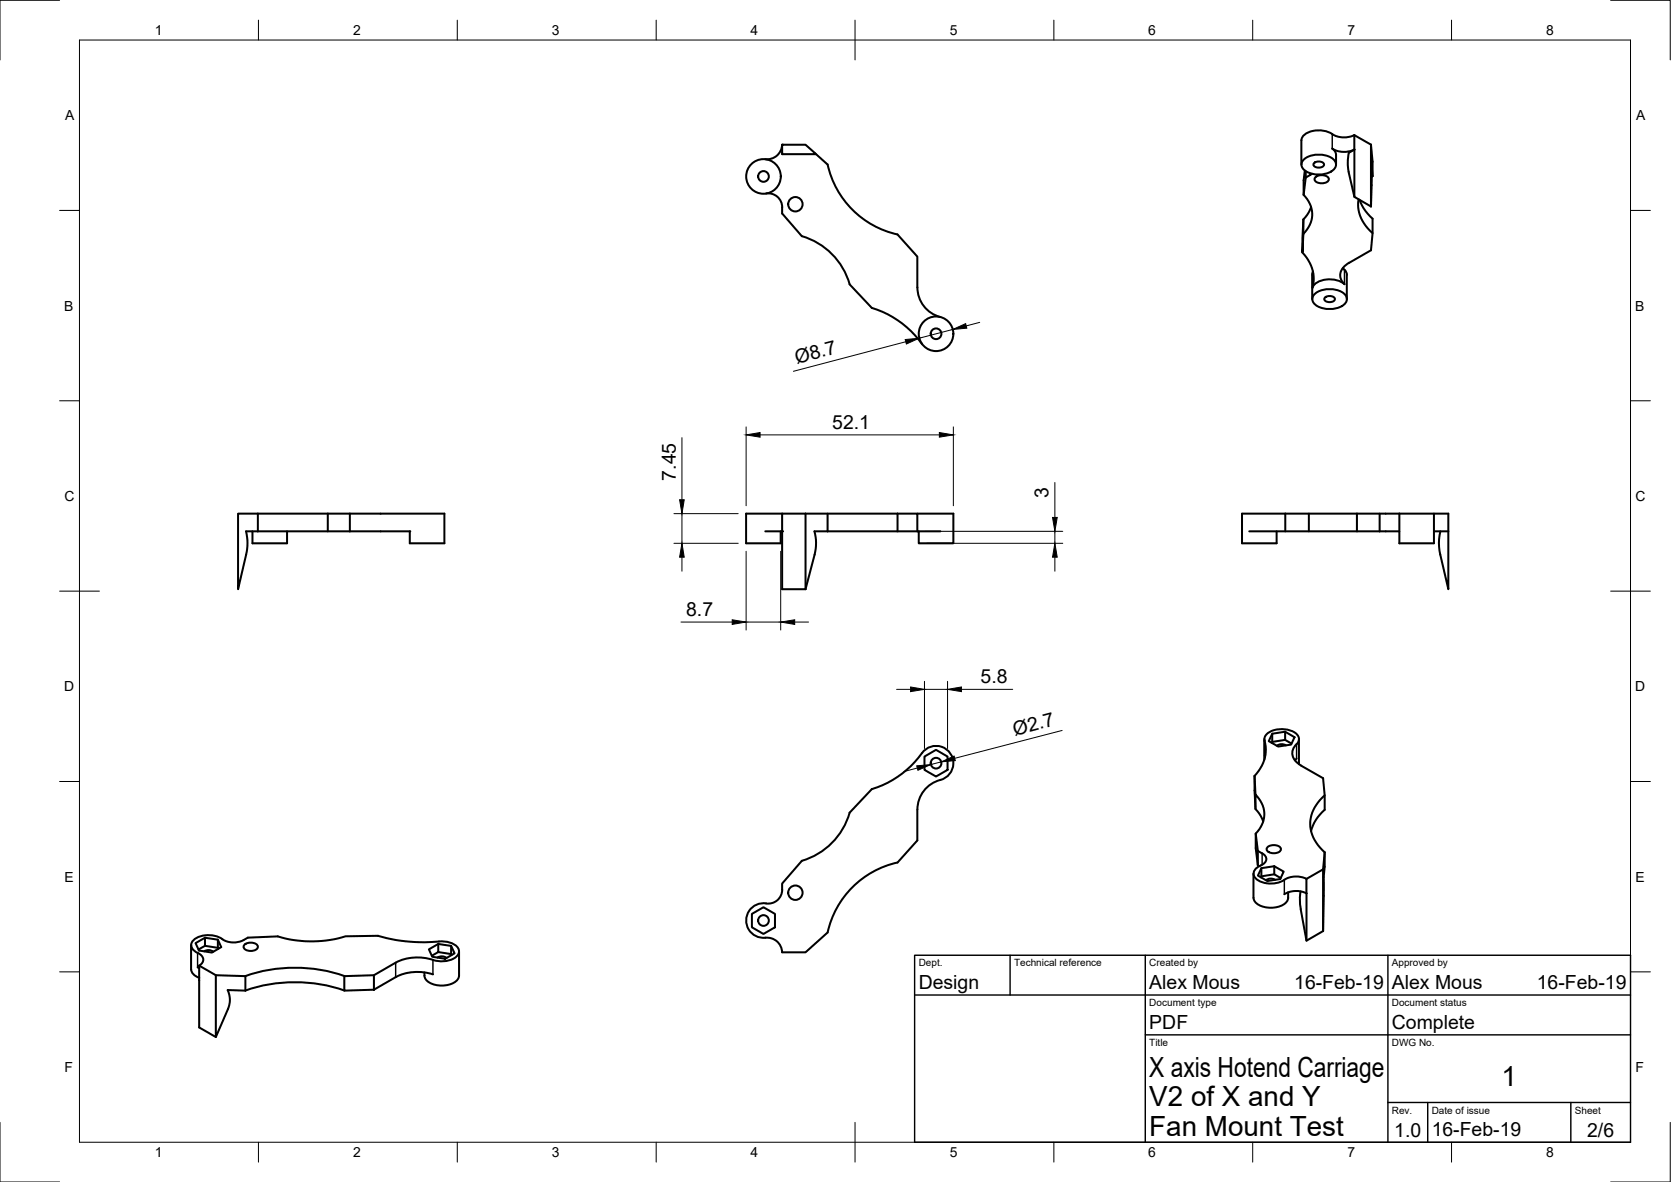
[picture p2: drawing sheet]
<svg xmlns="http://www.w3.org/2000/svg" width="420mm" height="297mm" viewBox="0 0 420 297" stroke-linecap="round" stroke-linejoin="round" font-family="sans-serif">
<!-- layer: Visible -->
<g fill="none" stroke="#000" stroke-width=".51">
<path d="M196.7 36.4a3.8 3.8 0 0 1-4.3 3.6M196.7 36.4h5.8l2.7 2.3h-8.5zM205.2 38.7l2.9 2.6M327.2 35.3v6.1M328 40a6.2 6.2 0 0 1 7.6 .4 1.82 1.82 0 0 1-.9 2.7 6.2 6.2 0 0 1-7.1-.8 1.64 1.64 0 0 1 .4-2.3zM340.5 33.9a5.9 5.9 0 0 1-6.1-.5 6.2 6.2 0 0 0-6.9 1l-.3 .9M340.5 37.6a5.8 5.8 0 0 1-5.5-.3l.6 .6 .3 .7v2.8M340.6 37.6l-1.5 .8-.2 2.9 .2 1.9M340.6 37.6v11.9M344.7 36.4l-4.2-2.4 .1 3.6M344.7 36.4l.4 4.2v3.7M344.7 36.4v15.5"/>
<path d="M192.6 48.6a3.5 3.5 0 0 1 4.1 3.5v1.5l4.9 5.7a17.6 17.6 0 0 1 12 12.1M208.1 41.3a23.1 23.1 0 0 0 17.6 17.6M225.7 58.9l5 5.6v7.7M327.7 55.1l-.2 8.4 .2-4.7M327.7 55.1v3.7M327.8 49a6.6 6.6 0 0 1-.1 9.8M328.1 42.9l-.3 2.4v3.7M328.3 43v1.6M328.3 44.6l-.5 4.4M329.4 44l-1.1 .6M329.7 52l-1 1.9-1 1.2M329.9 43.7l-.5 .3"/>
<path d="M330.3 41.1a1.66 1.66 0 0 1 2.6 .3 1.55 1.55 0 0 1-2.7 0zM330.7 44.6a2.38 2.38 0 0 1 3.4 .3 1.56 1.56 0 0 1-2 1.2 1.38 1.38 0 0 1-1.6-1.2zM339.1 43.2l1.5 6.3 4.1 2.4M341.6 50.1a9.1 9.1 0 0 0 3.5 8.5M341.9 50.2l1.4 2.8 1.8 2v3.6l-.4 4.3-5.5 3.1M345.1 44.3l-.2-2.6-.2 10.2M345.1 44.3l-.2 .2M213.6 71.4l5.6 6a24.2 24.2 0 0 1 12.6 9M230.7 72.2a7.7 7.7 0 0 0 5.8 7.5M327.5 63.5a9.2 9.2 0 0 1 2.5 8.8 4.3 4.3 0 0 1 4.3-2.1l2.1 .3 1.6 .9a2.99 2.99 0 0 1 .5-4.9l.7-.5M330.1 68.2l-.1 .9-.1 6.1M330.7 73.8a6.2 6.2 0 0 1 7.6 .4 1.82 1.82 0 0 1-.9 2.7 6.2 6.2 0 0 1-7.1-.8 1.64 1.64 0 0 1 .4-2.3z"/>
<path d="M333.1 74.9a1.66 1.66 0 0 1 2.6 .3 1.55 1.55 0 0 1-2.7 0zM337.7 67.3l.8 1.1 .2 .7M338.6 69.1v6.1M63.5 133.5v3h8.7v-3M64.8 129.1h-4.9v19l2-8.7a12.4 12.4 0 0 0 0-5.9h2.9M64.8 129.1h17.6M64.8 133.5h23.2M64.8 129.1v4.4M82.4 129.1h29.3v7.4h-8.7v-3M82.4 129.1v4.4M88 133.5h15.2M88 129.1v4.4"/>
<path d="M192.4 133.5h4.3M196.7 129.1h-9.1v7.4h8.7v-3M196.7 129.1v19h5.8M196.7 129.1h5.8M202.5 129.1h23.2M202.5 129.1v19M208.1 133.5h-3.3a11.4 11.4 0 0 1 0 5.9l-2.3 8.7M208.1 133.5h22.6M208.1 129.1v4.4M225.7 129.1h5v4.4M225.7 129.1v4.4M230.7 129.1h9v7.4h-8.7v-3"/>
<path d="M230.7 133.5h5.8M314.1 133.5h32.8M323.2 129.1h-10.9v7.4h8.7v-3M323.2 129.1h18M323.2 129.1v4.4M329.1 129.1v4.4M341.2 129.1h10.7M341.2 129.1v4.4M346.9 133.5h5M346.9 129.1v4.4M351.9 129.1h12.3v19l-2.3-9.7-.1-2 .4-2.9M351.9 129.1v7.4h8.7v-7.4"/>
<path d="M360.6 133.5h3.6M232.5 190.1l2.9-1.7 2.9 1.7v3.4l-2.9 1.6-2.9-1.6zM236.4 196a4.4 4.4 0 0 0 2.5-6.7 4.4 4.4 0 0 0-7.1 0 24.1 24.1 0 0 1-12.6 9l-5.6 5.9M236.5 196a7.7 7.7 0 0 0-5.8 7.5M315.4 195l.3 8.3 1 1.2 .9 1.9M315.4 195l.3 4.7M317.9 185.7v5.2M318 186.2a9 9 0 0 1-2.6 8.8M318 189.8l.1 .5M318 186.1a2.19 2.19 0 0 1 1.7-2.4 6.1 6.1 0 0 1 6.6 1.1 1.61 1.61 0 0 1-.3 2.2 2.98 2.98 0 0 0 .4 4.9l6.3 3.7 .4 4.3v3.6a10.6 10.6 0 0 0-3.5 5.3M319.9 184.4l-.1 2.3M319.9 186.4l3.2-.5 1.6 1"/>
<path d="M319.9 184.4l3.2-.5 2.4 1.4-.9 1.8-3.2 .5-2.4-1.3zM323.1 183.9v2M323.3 187.3a1.97 1.97 0 0 0-2.2 .1M326 190.7l-.4 .4M326.6 185.7v6.3M333.1 199.9a8.7 8.7 0 0 0-2.6 11.2l.9 1.3 1.7 1.8M213.6 204.2a17.7 17.7 0 0 1-12 12.1l-4.9 5.7v1.6M230.7 203.5v7.7l-5 5.5a23.1 23.1 0 0 0-17.6 17.6M315.2 219.5v6.1a2.95 2.95 0 0 0 2.6 2.3 5.9 5.9 0 0 0 5.8-1.3l.3-1v-1.4M315.7 203.3v-3.6a6.6 6.6 0 0 1 0 9.8M315.7 209.5v3.6l.6 4.4 .3 .2M315.7 209.5l.6 4.3"/>
<path d="M316.3 213.8l1.1 .7M316.3 213.8v3.7M317 217.5a2.06 2.06 0 0 0-1.5 2.9 6.1 6.1 0 0 0 7.4 .7M317.2 218.2l-.2 2.3M317.2 218.2l3.2-.5 2.4 1.3-.9 1.9-3.2 .5-2.4-1.4zM317.4 214.4a1.58 1.58 0 0 1 1 1.7 1.58 1.58 0 0 1-1.4 1.4M318.7 212.9a2.38 2.38 0 0 1 3.4 .3 1.56 1.56 0 0 1-2.1 1.2 1.38 1.38 0 0 1-1.5-1.2zM320.4 217.7v2M332.7 218.5l-4.2 2.4v15.5M333.1 214.2v3.6l-.3 2.6-.1 13.6M333.1 214.2l-.4 4.3v15.5M48 237.5v6.1"/>
<path d="M49.2 237l2.3-1.3 3.3 .4 .8 1.9-2.3 1.4-3.3-.5zM51.4 239.1a1.97 1.97 0 0 1 2.2 .1M51.5 235.7v2l-1.6 .9M51.5 237.7l3.3 .5 .1 .2M54.8 236.1v2.1M55.9 236a5.6 5.6 0 0 0 6.4-.4l7.5-.3a29.4 29.4 0 0 0 17.1 0l8.1-.1a42.5 42.5 0 0 0 16.2 1.4 4 4 0 0 1 4.2 2.3 3.1 3.1 0 0 1-3.2 2.6h-2l-1.3-.3M55.9 236a6.2 6.2 0 0 0-7.5 .5 1.9 1.9 0 0 0 1.3 3 1.68 1.68 0 0 1 1.4 1.4 1.68 1.68 0 0 1-1 1.8M61.4 237.5a2.38 2.38 0 0 1 3.4 .3 1.62 1.62 0 0 1-2.2 1.1 1.04 1.04 0 0 1-1.1-.3 1.04 1.04 0 0 1-.1-1.1zM107.8 238.6l2.4-1.4 3.2 .5 .9 1.9-2.4 1.3-3.2-.5zM110.2 237.2v2.1l-1.6 .9M110.2 239.3l3.2 .5 .2 .2M113.4 237.7v2.1"/>
<path d="M115.4 239.1v6.1a2.95 2.95 0 0 1-2.6 2.3 5.9 5.9 0 0 1-5.7-1.4l-.3-.4-.1-1.3M189.1 229.7l2.9-1.7 2.9 1.7v3.3l-2.9 1.7-2.9-1.7zM192.4 235.7a3.8 3.8 0 0 1 4.3 3.6M196.7 223.6a3.7 3.7 0 0 1-4.8 3.4 4.3 4.3 0 0 0-4.3 4.6 4.3 4.3 0 0 0 4.9 4.1M208.1 234.3l-5.6 5h-5.8M317.2 220.2l3.2-.5 1.6 .9M320.6 221.1a1.97 1.97 0 0 0-2.2 .1M327 224l-.2 1.8 .2 2 1.5 8.6 4.2-2.4M328.5 224.5h.1M328.5 220.9a5.9 5.9 0 0 0-5.6 .2M328.5 224.5a5.9 5.9 0 0 0-5.6 .2M48.1 243.6a2.6 2.6 0 0 0 2 2.1"/>
<path d="M49.7 243.1l.4 .2M50.1 242.7v15.5l4.2 2.4M50.1 242.7l4.2 2.4M54.3 245.1v15.5l3-7a5.8 5.8 0 0 0 0-4.8l4.4 .1M54.3 245.1l7.4 .2M61.7 245.3v3.6M61.7 245.3a38 38 0 0 1 24.9 0M61.7 248.9a38 38 0 0 1 24.9 0M86.6 245.3l7.4-.2v3.6l-7.4 .2zM99.5 241.9l-5.5 3.2M108.9 241.2a12.2 12.2 0 0 0-9.4 .7M108.9 244.9a12.2 12.2 0 0 0-9.4 .6l-5.5 3.2"/>
<path d="M110 240.6a1.97 1.97 0 0 1 2.3 .1"/>
<circle cx="192" cy="44.3" r="4.4"/>
<circle cx="192" cy="44.3" r="1.34"/>
<circle cx="200" cy="51.3" r="1.81"/>
<circle cx="235.4" cy="83.9" r="4.4"/>
<circle cx="235.4" cy="83.9" r="1.34"/>
<circle cx="235.4" cy="191.8" r="1.34"/>
<circle cx="192" cy="231.3" r="1.34"/>
<circle cx="200" cy="224.3" r="1.81"/>
</g>
<g fill="#000">
<circle cx="196.7" cy="36.4" r=".25"/>
<circle cx="196.7" cy="133.5" r=".25"/>
</g>
<!-- layer: Visible Narrow -->
<path d="M335 33.7v3.6M329.4 43.5v.5M330 68.7v3.6M338.1 67.8v3.6M318 186.2v3.6M326 187v3.7M317.4 214.5v2.8M49.7 239.5v3.6M322.9 221.1v3.7M99.5 241.9v3.7M108.9 241.2v3.7" fill="none" stroke="#000" stroke-width=".36"/>
<!-- layer: Border -->
<g fill="none" stroke="#000" stroke-width=".25">
<path d="M15 .1h-15v15M20 10.1h390v276.9h-390zM65 5.1v5M115 5.1v5M165 5.1v5M215 5.1v10M265 5.1v5M315 5.1v5M365 5.1v5M405 .1h15v15M15 52.9h5M410 52.9h5"/>
<path d="M15 100.7h5M410 100.7h5M15 148.6h10M405 148.6h10M15 196.4h5M410 196.4h5M15 244.2h5M410 244.2h5M0 282.1v14.9h15M65 287v5M115 287v5M165 287v5"/>
<path d="M215 282.1v9.9M265 287v5M315 287v5M365 287v5M420 282.1v14.9h-15"/>
</g>
<!-- layer: TitleBlock -->
<path d="M230 240.1h180v46.9h-180zM230 250h180M254 240.1v9.9M288 240.1v46.9M349 240.1v46.9M288 260.1h122M349 277.1h61M359 277.1v9.9M395 277.1v9.9" fill="none" stroke="#000" stroke-width=".36"/>
<!-- layer: Dimensions -->
<g fill="none" stroke="#000" stroke-width=".25">
<path d="M227.8 85.9l-28.3 7.4M239.6 82.8l-8.5 2.2M246.3 81l-3.3 .9M171.5 110v15.6M187.6 107.3v19.8M191.1 109.3h45.1M239.7 107.3v19.8M169.5 136.5h16.1M169.5 129.1h16.1M171.5 129.1v7.4M187.6 138.5v19.8M196.3 138.5v19.8"/>
<path d="M232.7 133.5h34.5M233 136.5h34.2M265.2 121.2v8.8M265.2 133.5v3M171.2 156.3h12.9M171.5 140v3.5M187.6 156.3h8.7M199.8 156.3h3.5M265.2 140v3.5M225.4 173.2h3.6M232.5 171.2v16.9M232.5 173.2h5.8"/>
<path d="M238.3 171.2v16.9M241.7 173.2h12.9M230.7 193l-3.4 .9M236.7 191.5l-2.7 .6M267.1 183.6l-27 7"/>
</g>
<g fill="#000" stroke="#000" stroke-width=".25">
<path d="M227.6 85.3l3.5-.3-3.2 1.5zM239.6 82.8l3.2-1.5 .3 1.2zM187.6 109.3l3.5-.6v1.2zM236.2 108.7l3.5 .6-3.5 .6zM170.9 125.6h1.1l-.5 3.5zM264.6 130h1.2l-.6 3.5zM171.5 136.5l.5 3.5h-1.1zM184.1 155.8l3.5 .5-3.5 .6zM196.3 156.3l3.5-.5v1.1zM265.2 136.5l.6 3.5h-1.2zM229 172.6l3.5 .6-3.5 .6zM238.3 173.2l3.4-.6v1.2z"/>
<path d="M230.5 192.5l3.5-.4-3.2 1.5zM236.7 191.5l3.2-1.5 .3 1.1z"/>
</g>
<g font-size="7">
<text x="289" y="270.6">X axis Hotend Carriage</text>
<text x="377.5" y="273">1</text>
<text x="289" y="278.1">V2 of X and Y</text>
<text x="289" y="285.5">Fan Mount Test</text>
</g>
<g font-size="4.9">
<text x="200.3" y="91.4" transform="rotate(-15 200.3 91.4)">Ø8.7</text>
<text x="209.3" y="107.7">52.1</text>
<text x="169.9" y="120.8" transform="rotate(-90 169.9 120.8)">7.45</text>
<text x="263.7" y="125.2" transform="rotate(-90 263.7 125.2)">3</text>
<text x="172.5" y="154.8">8.7</text>
<text x="246.5" y="171.7">5.8</text>
<text x="255.1" y="185" transform="rotate(-15 255.1 185)">Ø2.7</text>
<text x="231" y="248.5">Design</text>
<text x="289" y="248.5">Alex Mous</text>
<text x="325.4" y="248.5">16-Feb-19</text>
<text x="350" y="248.5">Alex Mous</text>
<text x="386.4" y="248.5">16-Feb-19</text>
<text x="289" y="258.6">PDF</text>
<text x="350" y="258.6">Complete</text>
<text x="350.6" y="285.7">1.0</text>
<text x="360" y="285.5">16-Feb-19</text>
<text x="399.1" y="285.7">2/6</text>
</g>
<g font-size="3.5">
<text x="39" y="8.8">1</text>
<text x="88.8" y="8.8">2</text>
<text x="138.8" y="8.8">3</text>
<text x="188.7" y="8.8">4</text>
<text x="238.8" y="8.8">5</text>
<text x="288.7" y="8.8">6</text>
<text x="338.8" y="8.8">7</text>
<text x="388.8" y="8.8">8</text>
<text x="16.4" y="30.2">A</text>
<text x="411.4" y="30.2">A</text>
<text x="16.2" y="78">B</text>
<text x="411.2" y="78">B</text>
<text x="16.2" y="125.9">C</text>
<text x="411.2" y="125.9">C</text>
<text x="16.2" y="173.7">D</text>
<text x="411.2" y="173.7">D</text>
<text x="16.2" y="221.6">E</text>
<text x="411.2" y="221.6">E</text>
<text x="16.2" y="269.4">F</text>
<text x="411.2" y="269.4">F</text>
<text x="39" y="290.8">1</text>
<text x="88.8" y="290.8">2</text>
<text x="138.8" y="290.8">3</text>
<text x="188.7" y="290.8">4</text>
<text x="238.8" y="290.8">5</text>
<text x="288.7" y="290.8">6</text>
<text x="338.8" y="290.8">7</text>
<text x="388.8" y="290.8">8</text>
</g>
<g font-size="2.5">
<text x="231" y="242.9">Dept.</text>
<text x="255" y="242.9">Technical reference</text>
<text x="289" y="242.9">Created by</text>
<text x="350" y="242.9">Approved by</text>
<text x="289" y="252.8">Document type</text>
<text x="350" y="252.8">Document status</text>
<text x="289" y="262.9">Title</text>
<text x="350" y="262.9">DWG No.</text>
<text x="350" y="279.9">Rev.</text>
<text x="360" y="279.9">Date of issue</text>
<text x="396" y="279.9">Sheet</text>
</g>
</svg>
